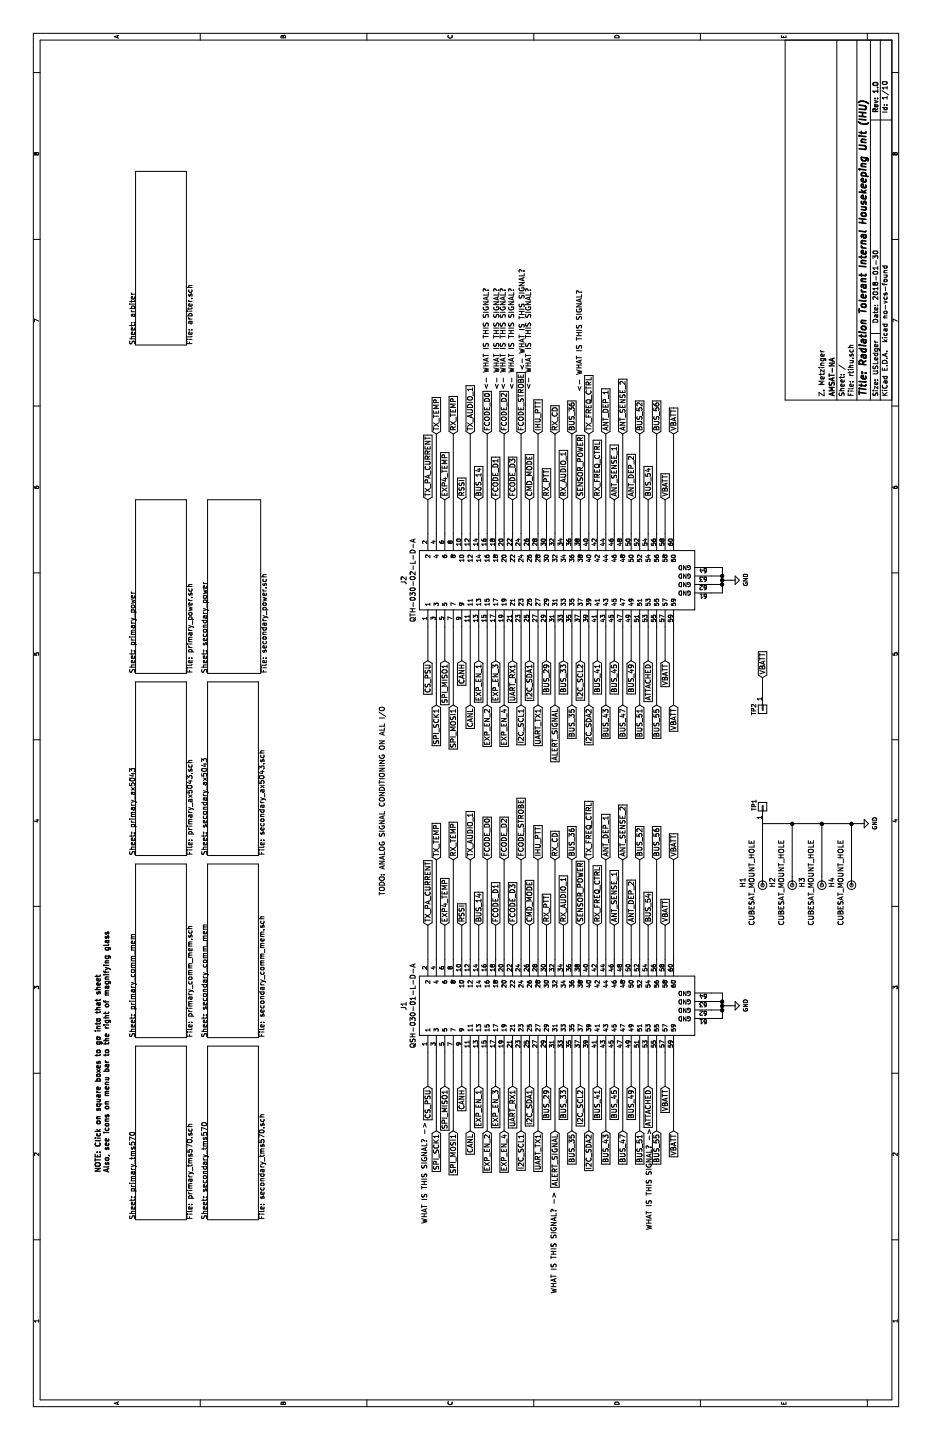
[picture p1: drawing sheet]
EESchema Schematic File Version 2
LIBS:amsat_abracon
LIBS:amsat_discrete
LIBS:amsat_everspin
LIBS:amsat_fairchild
LIBS:amsat_lineartech
LIBS:amsat_liteon
LIBS:amsat_maxim
LIBS:amsat_nxp
LIBS:amsat_onsemi
LIBS:amsat_rffm
LIBS:amsat_skyworks
LIBS:amsat_te_amp
LIBS:amsat_ti
LIBS:power
LIBS:device
LIBS:transistors
LIBS:conn
LIBS:linear
LIBS:regul
LIBS:74xx
LIBS:cmos4000
LIBS:adc-dac
LIBS:memory
LIBS:xilinx
LIBS:microcontrollers
LIBS:dsp
LIBS:microchip
LIBS:analog_switches
LIBS:motorola
LIBS:texas
LIBS:intel
LIBS:audio
LIBS:interface
LIBS:digital-audio
LIBS:philips
LIBS:display
LIBS:cypress
LIBS:siliconi
LIBS:opto
LIBS:atmel
LIBS:contrib
LIBS:valves
LIBS:rtihu-cache
EELAYER 26 0
EELAYER END
$Descr USLedger 17000 11000
encoding utf-8
Sheet 1 10
Title "Radiation Tolerant Internal Housekeeping Unit (IHU)"
Date "2018-01-30"
Rev "1.0"
Comp "AMSAT-NA"
Comment1 "Z. Metzinger"
Comment2 ""
Comment3 ""
Comment4 ""
$EndDescr
$Sheet
S 2600 1600 2050 600 
U 5A014B5B
F0 "primary_tms570" 60
F1 "primary_tms570.sch" 60
$EndSheet
$Sheet
S 6900 1600 2050 600 
U 5A014BE3
F0 "primary_ax5043" 60
F1 "primary_ax5043.sch" 60
$EndSheet
Text Notes 3150 1300 0    60   ~ 12
NOTE: Click on square boxes to go into that sheet\nAlso, see icons on menu bar to the right of magnifying glass
$Sheet
S 9050 1600 2050 600 
U 5A0EA76A
F0 "primary_power" 60
F1 "primary_power.sch" 60
$EndSheet
Text GLabel 4175 5050 0    60   Input ~ 0
CS_PSU
Text GLabel 3650 5150 0    60   Input ~ 0
SPI_SCK1
Text GLabel 4175 5250 0    60   Input ~ 0
SPI_MISO1
Text GLabel 3650 5350 0    60   Input ~ 0
SPI_MOSI1
Text GLabel 4175 5450 0    60   Input ~ 0
CANH
Text GLabel 3650 5550 0    60   Input ~ 0
CANL
Text GLabel 4175 5650 0    60   Input ~ 0
EXP_EN_1
Text GLabel 3650 5750 0    60   Input ~ 0
EXP_EN_2
Text GLabel 4175 5850 0    60   Input ~ 0
EXP_EN_3
Text GLabel 3650 5950 0    60   Input ~ 0
EXP_EN_4
Text GLabel 4175 6050 0    60   Input ~ 0
UART_RX1
Text GLabel 3650 6150 0    60   Input ~ 0
I2C_SCL1
Text GLabel 4175 6250 0    60   Input ~ 0
I2C_SDA1
Text GLabel 3650 6350 0    60   Input ~ 0
UART_TX1
Text GLabel 4175 6450 0    60   Input ~ 0
BUS_29
Text GLabel 3650 6550 0    60   Input ~ 0
ALERT_SIGNAL
Text GLabel 4175 6650 0    60   Input ~ 0
BUS_33
Text GLabel 3650 6750 0    60   Input ~ 0
BUS_35
Text GLabel 4175 6850 0    60   Input ~ 0
I2C_SCL2
Text GLabel 3650 6950 0    60   Input ~ 0
I2C_SDA2
Text GLabel 4175 7050 0    60   Input ~ 0
BUS_41
Text GLabel 3650 7150 0    60   Input ~ 0
BUS_43
Text GLabel 4175 7250 0    60   Input ~ 0
BUS_45
Text GLabel 3650 7350 0    60   Input ~ 0
BUS_47
Text GLabel 4175 7450 0    60   Input ~ 0
BUS_49
Text GLabel 3650 7550 0    60   Input ~ 0
BUS_51
Text GLabel 4175 7650 0    60   Input ~ 0
ATTACHED
Text GLabel 3650 7750 0    60   Input ~ 0
BUS_55
Text GLabel 4175 7850 0    60   Input ~ 0
VBATT
Text GLabel 6075 5050 2    60   Input ~ 0
TX_PA_CURRENT
Text GLabel 6850 5150 2    60   Input ~ 0
TX_TEMP
Text GLabel 6075 5250 2    60   Input ~ 0
EXP4_TEMP
Text GLabel 6850 5350 2    60   Input ~ 0
RX_TEMP
Text GLabel 6075 5450 2    60   Input ~ 0
RSSI
Text GLabel 6850 5550 2    60   Input ~ 0
TX_AUDIO_1
Text GLabel 6075 5650 2    60   Input ~ 0
BUS_14
Text GLabel 6850 5750 2    60   Input ~ 0
FCODE_D0
Text GLabel 6075 5850 2    60   Input ~ 0
FCODE_D1
Text GLabel 6850 5950 2    60   Input ~ 0
FCODE_D2
Text GLabel 6075 6050 2    60   Input ~ 0
FCODE_D3
Text GLabel 6850 6150 2    60   Input ~ 0
FCODE_STROBE
Text GLabel 6075 6250 2    60   Input ~ 0
CMD_MODE
Text GLabel 6850 6350 2    60   Input ~ 0
IHU_PTT
Text GLabel 6075 6450 2    60   Input ~ 0
RX_PTT
Text GLabel 6850 6550 2    60   Input ~ 0
RX_CD
Text GLabel 6075 6650 2    60   Input ~ 0
RX_AUDIO_1
Text GLabel 6850 6750 2    60   Input ~ 0
BUS_36
Text GLabel 6075 6850 2    60   Input ~ 0
SENSOR_POWER
Text GLabel 6850 6950 2    60   Input ~ 0
TX_FREQ_CTRL
Text GLabel 6075 7050 2    60   Input ~ 0
RX_FREQ_CTRL
Text GLabel 6850 7150 2    60   Input ~ 0
ANT_DEP_1
Text GLabel 6075 7250 2    60   Input ~ 0
ANT_SENSE_1
Text GLabel 6850 7350 2    60   Input ~ 0
ANT_SENSE_2
Text GLabel 6075 7450 2    60   Input ~ 0
ANT_DEP_2
Text GLabel 6850 7550 2    60   Input ~ 0
BUS_52
Text GLabel 6075 7650 2    60   Input ~ 0
BUS_54
Text GLabel 6850 7750 2    60   Input ~ 0
BUS_56
$Comp
L GND #PWR01
U 1 1
P 10150 8625
F 0 "#PWR01" H 10150 8375 50  0001 C CNN
F 1 "GND" H 10155 8452 50  0000 C CNN
F 2 "" H 10150 8625 50  0001 C CNN
F 3 "" H 10150 8625 50  0001 C CNN
	1    10150 8625
	1    0    0    -1  
$EndComp
$Comp
L QSH-030-01-L-D-A J1
U 1 1
P 5125 6500
F 0 "J1" H 5125 8237 60  0000 C CNN
F 1 "QSH-030-01-L-D-A" H 5125 8131 60  0000 C CNN
F 2 "amsat_samtec:QSH-030-01-L-D-A" H 5125 6500 60  0001 C CNN
F 3 "" H 5125 6500 60  0001 C CNN
	1    5125 6500
	1    0    0    -1  
$EndComp
$Comp
L QTH-030-02-L-D-A J2
U 1 1
P 10150 6500
F 0 "J2" H 10150 8237 60  0000 C CNN
F 1 "QTH-030-02-L-D-A" H 10150 8131 60  0000 C CNN
F 2 "amsat_samtec:QTH-030-02-L-D-A" H 10150 6500 60  0001 C CNN
F 3 "" H 10150 6500 60  0001 C CNN
	1    10150 6500
	1    0    0    -1  
$EndComp
Text GLabel 3650 7950 0    60   Input ~ 0
VBATT
Text GLabel 6075 7850 2    60   Input ~ 0
VBATT
Text GLabel 6850 7950 2    60   Input ~ 0
VBATT
$Sheet
S 4750 1600 2050 600 
U 5A23951E
F0 "primary_comm_mem" 60
F1 "primary_comm_mem.sch" 60
$EndSheet
$Sheet
S 12925 1600 2050 600 
U 5A276BBE
F0 "arbiter" 60
F1 "arbiter.sch" 60
$EndSheet
Text GLabel 9200 5050 0    60   Input ~ 0
CS_PSU
Text GLabel 8675 5150 0    60   Input ~ 0
SPI_SCK1
Text GLabel 9200 5250 0    60   Input ~ 0
SPI_MISO1
Text GLabel 8675 5350 0    60   Input ~ 0
SPI_MOSI1
Text GLabel 9200 5450 0    60   Input ~ 0
CANH
Text GLabel 8675 5550 0    60   Input ~ 0
CANL
Text GLabel 9200 5650 0    60   Input ~ 0
EXP_EN_1
Text GLabel 8675 5750 0    60   Input ~ 0
EXP_EN_2
Text GLabel 9200 5850 0    60   Input ~ 0
EXP_EN_3
Text GLabel 8675 5950 0    60   Input ~ 0
EXP_EN_4
Text GLabel 9200 6050 0    60   Input ~ 0
UART_RX1
Text GLabel 8675 6150 0    60   Input ~ 0
I2C_SCL1
Text GLabel 9200 6250 0    60   Input ~ 0
I2C_SDA1
Text GLabel 8675 6350 0    60   Input ~ 0
UART_TX1
Text GLabel 9200 6450 0    60   Input ~ 0
BUS_29
Text GLabel 8675 6550 0    60   Input ~ 0
ALERT_SIGNAL
Text GLabel 9200 6650 0    60   Input ~ 0
BUS_33
Text GLabel 8675 6750 0    60   Input ~ 0
BUS_35
Text GLabel 9200 6850 0    60   Input ~ 0
I2C_SCL2
Text GLabel 8675 6950 0    60   Input ~ 0
I2C_SDA2
Text GLabel 9200 7050 0    60   Input ~ 0
BUS_41
Text GLabel 8675 7150 0    60   Input ~ 0
BUS_43
Text GLabel 9200 7250 0    60   Input ~ 0
BUS_45
Text GLabel 8675 7350 0    60   Input ~ 0
BUS_47
Text GLabel 9200 7450 0    60   Input ~ 0
BUS_49
Text GLabel 8675 7550 0    60   Input ~ 0
BUS_51
Text GLabel 9200 7650 0    60   Input ~ 0
ATTACHED
Text GLabel 8675 7750 0    60   Input ~ 0
BUS_55
Text GLabel 9200 7850 0    60   Input ~ 0
VBATT
Text GLabel 8675 7950 0    60   Input ~ 0
VBATT
Text GLabel 11100 5050 2    60   Input ~ 0
TX_PA_CURRENT
Text GLabel 11875 5150 2    60   Input ~ 0
TX_TEMP
Text GLabel 11100 5250 2    60   Input ~ 0
EXP4_TEMP
Text GLabel 11875 5350 2    60   Input ~ 0
RX_TEMP
Text GLabel 11100 5450 2    60   Input ~ 0
RSSI
Text GLabel 11875 5550 2    60   Input ~ 0
TX_AUDIO_1
Text GLabel 11100 5650 2    60   Input ~ 0
BUS_14
Text GLabel 11875 5750 2    60   Input ~ 0
FCODE_D0
Text GLabel 11100 5850 2    60   Input ~ 0
FCODE_D1
Text GLabel 11875 5950 2    60   Input ~ 0
FCODE_D2
Text GLabel 11100 6050 2    60   Input ~ 0
FCODE_D3
Text GLabel 11875 6150 2    60   Input ~ 0
FCODE_STROBE
Text GLabel 11100 6250 2    60   Input ~ 0
CMD_MODE
Text GLabel 11875 6350 2    60   Input ~ 0
IHU_PTT
Text GLabel 11100 6450 2    60   Input ~ 0
RX_PTT
Text GLabel 11875 6550 2    60   Input ~ 0
RX_CD
Text GLabel 11100 6650 2    60   Input ~ 0
RX_AUDIO_1
Text GLabel 11875 6750 2    60   Input ~ 0
BUS_36
Text GLabel 11100 6850 2    60   Input ~ 0
SENSOR_POWER
Text GLabel 11875 6950 2    60   Input ~ 0
TX_FREQ_CTRL
Text GLabel 11100 7050 2    60   Input ~ 0
RX_FREQ_CTRL
Text GLabel 11875 7150 2    60   Input ~ 0
ANT_DEP_1
Text GLabel 11100 7250 2    60   Input ~ 0
ANT_SENSE_1
Text GLabel 11875 7350 2    60   Input ~ 0
ANT_SENSE_2
Text GLabel 11100 7450 2    60   Input ~ 0
ANT_DEP_2
Text GLabel 11875 7550 2    60   Input ~ 0
BUS_52
Text GLabel 11100 7650 2    60   Input ~ 0
BUS_54
Text GLabel 11875 7750 2    60   Input ~ 0
BUS_56
Text GLabel 11100 7850 2    60   Input ~ 0
VBATT
Text GLabel 11875 7950 2    60   Input ~ 0
VBATT
Text Notes 2550 5050 0    60   ~ 0
WHAT IS THIS SIGNAL? ->
Text Notes 2475 7700 0    60   ~ 0
WHAT IS THIS SIGNAL? ->
Text Notes 12400 5775 0    60   ~ 0
<- WHAT IS THIS SIGNAL?
Text Notes 12400 5900 0    60   ~ 0
<- WHAT IS THIS SIGNAL?
Text Notes 12400 5975 0    60   ~ 0
<- WHAT IS THIS SIGNAL?
Text Notes 12400 6075 0    60   ~ 0
<- WHAT IS THIS SIGNAL?
Text Notes 12625 6200 0    60   ~ 0
<- WHAT IS THIS SIGNAL?
Text Notes 12400 6275 0    60   ~ 0
<- WHAT IS THIS SIGNAL?
Text Notes 12375 6875 0    60   ~ 0
<- WHAT IS THIS SIGNAL?
Text Notes 1725 6575 0    60   ~ 0
WHAT IS THIS SIGNAL? ->
$Sheet
S 2600 2450 2050 600 
U 5A712542
F0 "secondary_tms570" 60
F1 "secondary_tms570.sch" 60
$EndSheet
$Sheet
S 4750 2450 2050 600 
U 5A7132EE
F0 "secondary_comm_mem" 60
F1 "secondary_comm_mem.sch" 60
$EndSheet
$Comp
L GND #PWR02
U 1 1
P 5125 8625
F 0 "#PWR02" H 5125 8375 50  0001 C CNN
F 1 "GND" H 5130 8452 50  0000 C CNN
F 2 "" H 5125 8625 50  0001 C CNN
F 3 "" H 5125 8625 50  0001 C CNN
	1    5125 8625
	1    0    0    -1  
$EndComp
$Sheet
S 6900 2450 2050 600 
U 5A792B70
F0 "secondary_ax5043" 60
F1 "secondary_ax5043.sch" 60
$EndSheet
$Sheet
S 9050 2450 2050 625 
U 5A7BC21C
F0 "secondary_power" 60
F1 "secondary_power.sch" 60
$EndSheet
Text Notes 6425 4550 0    60   ~ 0
TODO: ANALOG SIGNAL CONDITIONING ON ALL I/O
Wire Wire Line
	4575 5050 4175 5050
Wire Wire Line
	3650 5150 4575 5150
Wire Wire Line
	4575 5250 4175 5250
Wire Wire Line
	3650 5350 4575 5350
Wire Wire Line
	4575 5450 4175 5450
Wire Wire Line
	3650 5550 4575 5550
Wire Wire Line
	4575 5650 4175 5650
Wire Wire Line
	3650 5750 4575 5750
Wire Wire Line
	4575 5850 4175 5850
Wire Wire Line
	3650 5950 4575 5950
Wire Wire Line
	4575 6050 4175 6050
Wire Wire Line
	3650 6150 4575 6150
Wire Wire Line
	4575 6250 4175 6250
Wire Wire Line
	3650 6350 4575 6350
Wire Wire Line
	4575 6450 4175 6450
Wire Wire Line
	3650 6550 4575 6550
Wire Wire Line
	4575 6650 4175 6650
Wire Wire Line
	3650 6750 4575 6750
Wire Wire Line
	4575 6850 4175 6850
Wire Wire Line
	3650 6950 4575 6950
Wire Wire Line
	4575 7050 4175 7050
Wire Wire Line
	3650 7150 4575 7150
Wire Wire Line
	4575 7250 4175 7250
Wire Wire Line
	3650 7350 4575 7350
Wire Wire Line
	3650 7550 4575 7550
Wire Wire Line
	3650 7750 4575 7750
Wire Wire Line
	3650 7950 4575 7950
Wire Wire Line
	4175 7450 4575 7450
Wire Wire Line
	4175 7850 4575 7850
Wire Wire Line
	4575 7650 4175 7650
Wire Wire Line
	5675 5050 6075 5050
Wire Wire Line
	6850 5150 5675 5150
Wire Wire Line
	5675 5250 6075 5250
Wire Wire Line
	6850 5350 5675 5350
Wire Wire Line
	5675 5450 6075 5450
Wire Wire Line
	6850 5550 5675 5550
Wire Wire Line
	5675 5650 6075 5650
Wire Wire Line
	6850 5750 5675 5750
Wire Wire Line
	5675 5850 6075 5850
Wire Wire Line
	6850 5950 5675 5950
Wire Wire Line
	5675 6050 6075 6050
Wire Wire Line
	6850 6150 5675 6150
Wire Wire Line
	5675 6250 6075 6250
Wire Wire Line
	6850 6350 5675 6350
Wire Wire Line
	5675 6450 6075 6450
Wire Wire Line
	6850 6550 5675 6550
Wire Wire Line
	5675 6650 6075 6650
Wire Wire Line
	6850 6750 5675 6750
Wire Wire Line
	5675 6850 6075 6850
Wire Wire Line
	6850 6950 5675 6950
Wire Wire Line
	5675 7050 6075 7050
Wire Wire Line
	6850 7150 5675 7150
Wire Wire Line
	5675 7250 6075 7250
Wire Wire Line
	6850 7350 5675 7350
Wire Wire Line
	6850 7550 5675 7550
Wire Wire Line
	6850 7750 5675 7750
Wire Wire Line
	6850 7950 5675 7950
Wire Wire Line
	6075 7450 5675 7450
Wire Wire Line
	6075 7850 5675 7850
Wire Wire Line
	5675 7650 6075 7650
Wire Wire Line
	4975 8400 4975 8525
Wire Wire Line
	4975 8525 5275 8525
Wire Wire Line
	5075 8400 5075 8525
Connection ~ 5075 8525
Wire Wire Line
	5175 8525 5175 8400
Connection ~ 5125 8525
Wire Wire Line
	5275 8525 5275 8400
Connection ~ 5175 8525
Wire Wire Line
	10000 8400 10000 8525
Wire Wire Line
	10000 8525 10300 8525
Wire Wire Line
	10100 8400 10100 8525
Connection ~ 10100 8525
Wire Wire Line
	10200 8525 10200 8400
Connection ~ 10150 8525
Wire Wire Line
	10300 8525 10300 8400
Connection ~ 10200 8525
Wire Wire Line
	9600 5050 9200 5050
Wire Wire Line
	8675 5150 9600 5150
Wire Wire Line
	9600 5250 9200 5250
Wire Wire Line
	8675 5350 9600 5350
Wire Wire Line
	9600 5450 9200 5450
Wire Wire Line
	8675 5550 9600 5550
Wire Wire Line
	9600 5650 9200 5650
Wire Wire Line
	8675 5750 9600 5750
Wire Wire Line
	9600 5850 9200 5850
Wire Wire Line
	8675 5950 9600 5950
Wire Wire Line
	9600 6050 9200 6050
Wire Wire Line
	8675 6150 9600 6150
Wire Wire Line
	9600 6250 9200 6250
Wire Wire Line
	8675 6350 9600 6350
Wire Wire Line
	9600 6450 9200 6450
Wire Wire Line
	8675 6550 9600 6550
Wire Wire Line
	9600 6650 9200 6650
Wire Wire Line
	8675 6750 9600 6750
Wire Wire Line
	9600 6850 9200 6850
Wire Wire Line
	8675 6950 9600 6950
Wire Wire Line
	9600 7050 9200 7050
Wire Wire Line
	8675 7150 9600 7150
Wire Wire Line
	9600 7250 9200 7250
Wire Wire Line
	8675 7350 9600 7350
Wire Wire Line
	8675 7550 9600 7550
Wire Wire Line
	8675 7750 9600 7750
Wire Wire Line
	8675 7950 9600 7950
Wire Wire Line
	9200 7450 9600 7450
Wire Wire Line
	9200 7850 9600 7850
Wire Wire Line
	9600 7650 9200 7650
Wire Wire Line
	10700 5050 11100 5050
Wire Wire Line
	11875 5150 10700 5150
Wire Wire Line
	10700 5250 11100 5250
Wire Wire Line
	11875 5350 10700 5350
Wire Wire Line
	10700 5450 11100 5450
Wire Wire Line
	11875 5550 10700 5550
Wire Wire Line
	10700 5650 11100 5650
Wire Wire Line
	11875 5750 10700 5750
Wire Wire Line
	10700 5850 11100 5850
Wire Wire Line
	11875 5950 10700 5950
Wire Wire Line
	10700 6050 11100 6050
Wire Wire Line
	11875 6150 10700 6150
Wire Wire Line
	10700 6250 11100 6250
Wire Wire Line
	11875 6350 10700 6350
Wire Wire Line
	10700 6450 11100 6450
Wire Wire Line
	11875 6550 10700 6550
Wire Wire Line
	10700 6650 11100 6650
Wire Wire Line
	11875 6750 10700 6750
Wire Wire Line
	10700 6850 11100 6850
Wire Wire Line
	11875 6950 10700 6950
Wire Wire Line
	10700 7050 11100 7050
Wire Wire Line
	11875 7150 10700 7150
Wire Wire Line
	10700 7250 11100 7250
Wire Wire Line
	11875 7350 10700 7350
Wire Wire Line
	11875 7550 10700 7550
Wire Wire Line
	11875 7750 10700 7750
Wire Wire Line
	11875 7950 10700 7950
Wire Wire Line
	11100 7450 10700 7450
Wire Wire Line
	11100 7850 10700 7850
Wire Wire Line
	10700 7650 11100 7650
Wire Wire Line
	10150 8525 10150 8625
Wire Wire Line
	5125 8525 5125 8625
$Comp
L CUBESAT_MOUNT_HOLE H1
U 1 1
P 6550 9000
F 0 "H1" H 6581 9237 60  0000 C CNN
F 1 "CUBESAT_MOUNT_HOLE" H 6581 9131 60  0000 C CNN
F 2 "amsat_misc:CUBESAT_MOUNT_HOLE" H 6550 9000 60  0001 C CNN
F 3 "" H 6550 9000 60  0001 C CNN
	1    6550 9000
	1    0    0    -1  
$EndComp
$Comp
L CUBESAT_MOUNT_HOLE H2
U 1 1
P 6550 9350
F 0 "H2" H 6581 9587 60  0000 C CNN
F 1 "CUBESAT_MOUNT_HOLE" H 6581 9481 60  0000 C CNN
F 2 "amsat_misc:CUBESAT_MOUNT_HOLE" H 6550 9350 60  0001 C CNN
F 3 "" H 6550 9350 60  0001 C CNN
	1    6550 9350
	1    0    0    -1  
$EndComp
$Comp
L CUBESAT_MOUNT_HOLE H3
U 1 1
P 6550 9700
F 0 "H3" H 6581 9937 60  0000 C CNN
F 1 "CUBESAT_MOUNT_HOLE" H 6581 9831 60  0000 C CNN
F 2 "amsat_misc:CUBESAT_MOUNT_HOLE" H 6550 9700 60  0001 C CNN
F 3 "" H 6550 9700 60  0001 C CNN
	1    6550 9700
	1    0    0    -1  
$EndComp
$Comp
L CUBESAT_MOUNT_HOLE H4
U 1 1
P 6550 10050
F 0 "H4" H 6581 10287 60  0000 C CNN
F 1 "CUBESAT_MOUNT_HOLE" H 6581 10181 60  0000 C CNN
F 2 "amsat_misc:CUBESAT_MOUNT_HOLE" H 6550 10050 60  0001 C CNN
F 3 "" H 6550 10050 60  0001 C CNN
	1    6550 10050
	1    0    0    -1  
$EndComp
$Comp
L GND #PWR03
U 1 1
P 7275 10150
F 0 "#PWR03" H 7275 9900 50  0001 C CNN
F 1 "GND" H 7280 9977 50  0000 C CNN
F 2 "" H 7275 10150 50  0001 C CNN
F 3 "" H 7275 10150 50  0001 C CNN
	1    7275 10150
	1    0    0    -1  
$EndComp
Wire Wire Line
	6650 9000 7275 9000
Wire Wire Line
	7275 9000 7275 10150
Wire Wire Line
	6650 10050 7275 10050
Connection ~ 7275 10050
Wire Wire Line
	6650 9700 7275 9700
Connection ~ 7275 9700
Wire Wire Line
	6650 9350 7275 9350
Connection ~ 7275 9350
$Comp
L CONN_01X01 TP1
U 1 1
P 7475 9000
F 0 "TP1" H 7425 9100 50  0000 L CNN
F 1 "CONN_01X01" H 7475 8900 50  0001 L CNN
F 2 "Pin_Headers:Pin_Header_Straight_1x01_Pitch2.54mm" H 7475 9000 50  0001 C CNN
F 3 "" H 7475 9000 50  0001 C CNN
	1    7475 9000
	1    0    0    -1  
$EndComp
$Comp
L CONN_01X01 TP2
U 1 1
P 8625 9000
F 0 "TP2" H 8625 8900 50  0000 C CNN
F 1 "CONN_01X01" H 8625 9100 50  0001 C CNN
F 2 "Pin_Headers:Pin_Header_Straight_1x01_Pitch2.54mm" H 8625 9000 50  0001 C CNN
F 3 "" H 8625 9000 50  0001 C CNN
	1    8625 9000
	-1   0    0    1   
$EndComp
Text GLabel 9000 9000 2    60   Input ~ 0
VBATT
Wire Wire Line
	8825 9000 9000 9000
$EndSCHEMATC
